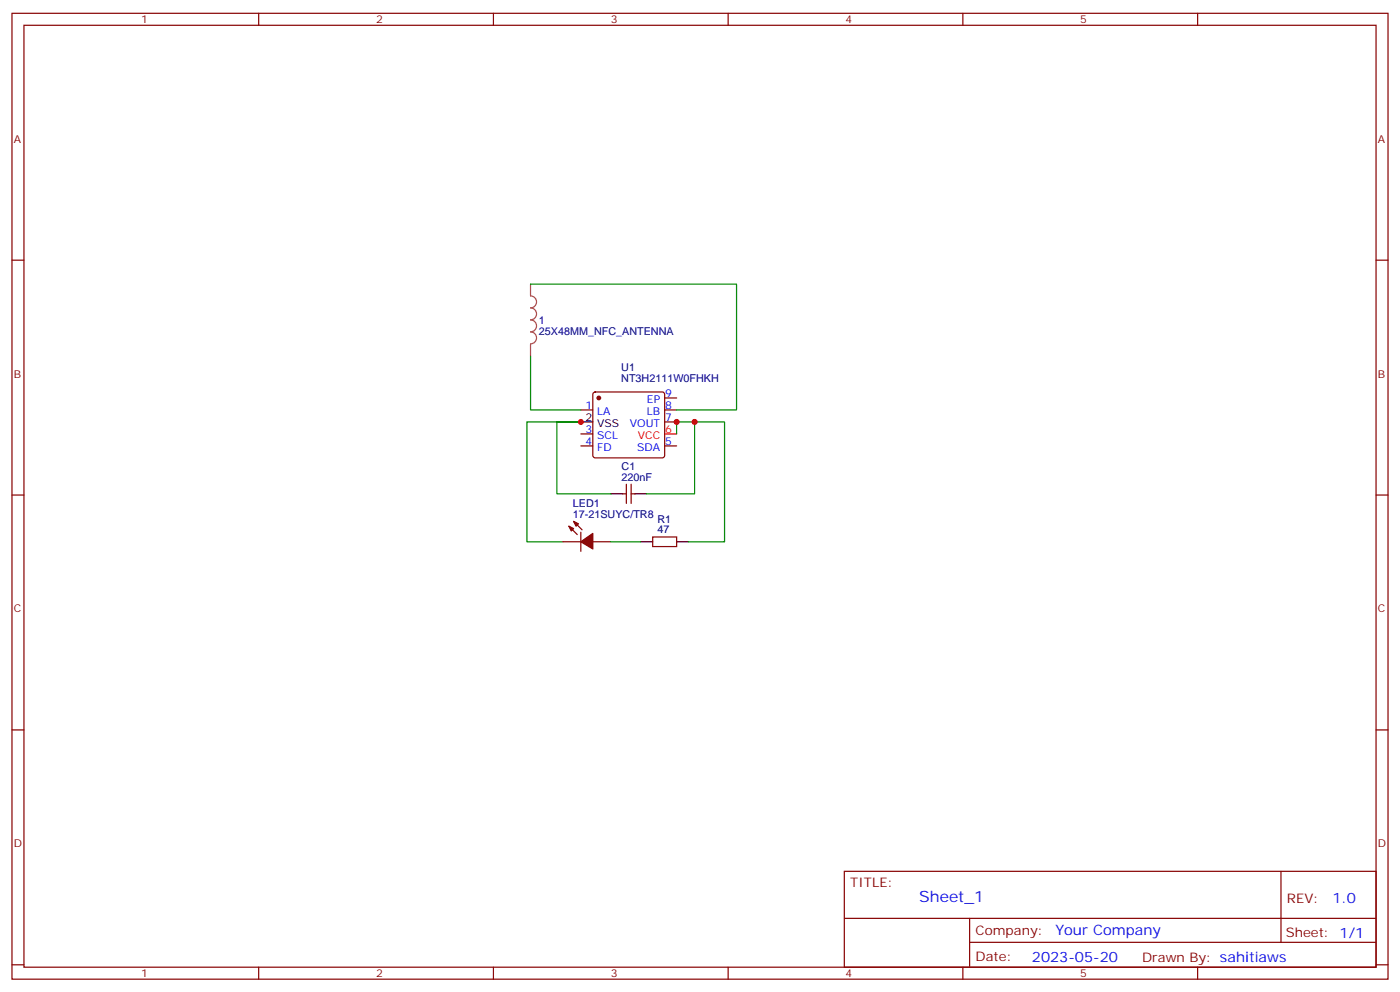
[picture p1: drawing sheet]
<svg xmlns="http://www.w3.org/2000/svg" width="412mm" height="292mm" viewBox="0 0 412 292" stroke-linecap="round" stroke-linejoin="round" font-family="sans-serif">
<g fill="none" stroke="#870000" stroke-width=".35">
<path d="M3.5 3.9h405.4v284.4h-405.4zM7.1 7.4h398.2v277.3h-398.2zM76.2 3.9v3.5M145.3 3.9v3.5M214.5 3.9v3.5M283.6 3.9v3.5M352.8 3.9v3.5M3.5 76.6h3.6M405.3 76.6h3.6M174.9 115.6l.4-.2h19.8l.5 .2 .2 .5v18l-.2 .5-.5 .2h-19.8l-.5-.2-.2-.5v-18zM195.8 117.2h3.5M171.1 120.7h3.5"/>
<path d="M171.1 131.3h3.5M171.1 127.7h3.5M195.8 120.7h3.5M195.8 124.2h3.5M195.8 131.3h3.5M3.5 145.7h3.6M165.8 159.5h5.3M167.6 154.9l2.4 2.5M169 153.5l2.4 2.5M171.1 156.7v5.6M174.6 159.5h5.3M183.4 145.4h1.1"/>
<path d="M184.5 142.6v5.6M185.9 142.6v5.6M185.9 145.4h1.1M192.3 158.1h7v2.8h-7zM405.3 145.7h3.6M3.5 214.9h3.6M405.3 214.9h3.6M248.7 256.5h156.6v28.2h-156.6zM377.3 256.5v20.9M248.7 270.4h156.5M285.6 277.4h119.6M285.6 270.4v14.1"/>
<path d="M3.5 284h3.6M76.2 284.7v3.6M145.3 284.7v3.6M214.5 284.7v3.6M283.6 284.7v3.6M352.8 284.7v3.6M405.3 284h3.6"/>
</g>
<path d="M195.8 127.7h3.5" fill="none" stroke="#f00" stroke-width=".35"/>
<path d="M171.1 124.2h3.5M179.9 145.4h3.5M187 145.4h3.5M188.7 159.5h3.6M199.3 159.5h3.5" fill="none" stroke="#000" stroke-width=".35"/>
<g fill="#870000" stroke="#870000" stroke-width=".35">
<path d="M167.6 154.9l1.4 .7-.7 .7z"/>
<path d="M169 153.5l1.4 .7-.7 .7z"/>
<path d="M171.1 159.5l3.5-2.5v4.6z"/>
<circle cx="176.4" cy="117.2" r=".53"/>
</g>
<path d="M156.3 83.6v3.5a1.76 1.76 0 0 1 1.7 1.8 1.76 1.76 0 0 1-1.7 1.7 1.76 1.76 0 0 1 1.7 1.8 1.76 1.76 0 0 1-1.7 1.8 1.76 1.76 0 0 1 1.7 1.7 1.76 1.76 0 0 1-1.7 1.8 1.76 1.76 0 0 1 1.7 1.8 1.76 1.76 0 0 1-1.7 1.7M156.3 101.3v3.5" fill="none" stroke="#a64a4a" stroke-width=".35"/>
<path d="M156.3 83.6h60.7v37.1h-17.7M156.3 104.8v15.9h14.8M199.3 127.7v-3.5h5.3v21.2h-14.1M204.6 124.2h8.8v35.3h-10.6M179.9 145.4h-15.9v-21.2h7.1h-15.9v35.3h10.6M179.9 159.5h8.8" fill="none" stroke="#008700" stroke-width=".35"/>
<g fill="#c00">
<circle cx="204.6" cy="124.2" r=".88"/>
<circle cx="171.1" cy="124.2" r=".88"/>
<circle cx="199.3" cy="124.2" r=".88"/>
</g>
<text font-size="4.6" fill="#00f" x="270.8" y="265.5">Sheet_1</text>
<g font-size="4.2" fill="#00f">
<text x="392.5" y="265.8">1.0</text>
<text x="310.9" y="275.3">Your Company</text>
<text x="304" y="283.1">2023-05-20</text>
</g>
<g font-size="3.9" fill="#800">
<text x="250.5" y="261.1">TITLE:</text>
<text x="379.1" y="265.8">REV:</text>
<text x="287.4" y="275.3">Company:</text>
<text x="378.7" y="275.9">Sheet: 1/1</text>
<text x="287.4" y="283">Date:</text>
<text x="336.4" y="283.1">Drawn By: sahitiaws</text>
</g>
<g font-size="3.2" fill="#800">
<text x="41.6" y="6.9">1</text>
<text x="110.8" y="6.9">2</text>
<text x="179.9" y="6.9">3</text>
<text x="249.1" y="6.9">4</text>
<text x="318.2" y="6.9">5</text>
<text x="4.1" y="42">A</text>
<text x="405.9" y="42">A</text>
<text x="4.1" y="111.2">B</text>
<text x="405.9" y="111.2">B</text>
<text x="4.1" y="180.3">C</text>
<text x="405.9" y="180.3">C</text>
<text x="4.1" y="249.4">D</text>
<text x="405.9" y="249.4">D</text>
<text x="41.6" y="287.7">1</text>
<text x="110.8" y="287.7">2</text>
<text x="179.9" y="287.7">3</text>
<text x="249.1" y="287.7">4</text>
<text x="318.2" y="287.7">5</text>
</g>
<g font-size="3.2" fill="#000080">
<text x="158.7" y="95.4">1</text>
<text x="158.7" y="98.5">25X48MM_NFC_ANTENNA</text>
<text x="183" y="112.5">NT3H2111W0FHKH</text>
<text x="183" y="109.2">U1</text>
<text x="183.1" y="141.5">220nF</text>
<text x="183.1" y="138.3">C1</text>
<text x="168.7" y="149.3">LED1</text>
<text x="168.7" y="152.4">17-21SUYC/TR8</text>
<text x="193.7" y="153.8">R1</text>
<text x="193.7" y="157">47</text>
</g>
<g font-size="3.2" fill="#00f">
<text x="190.6" y="118.6">EP</text>
<text x="196" y="116.8">9</text>
<text x="172.4" y="120.3">1</text>
<text x="175.9" y="122.1">LA</text>
<text x="185.5" y="125.6">VOUT</text>
<text x="190.5" y="122.1">LB</text>
<text x="196" y="120.3">8</text>
<text x="196" y="123.9">7</text>
<text x="172.4" y="130.9">4</text>
<text x="172.4" y="127.4">3</text>
<text x="175.9" y="129.2">SCL</text>
<text x="196" y="130.9">5</text>
<text x="175.9" y="132.7">FD</text>
<text x="187.7" y="132.7">SDA</text>
</g>
<g font-size="3.2">
<text x="172.4" y="123.9">2</text>
<text x="175.9" y="125.6">VSS</text>
</g>
<g font-size="3.2" fill="#f00">
<text x="187.9" y="129.2">VCC</text>
<text x="196" y="127.4">6</text>
</g>
</svg>
